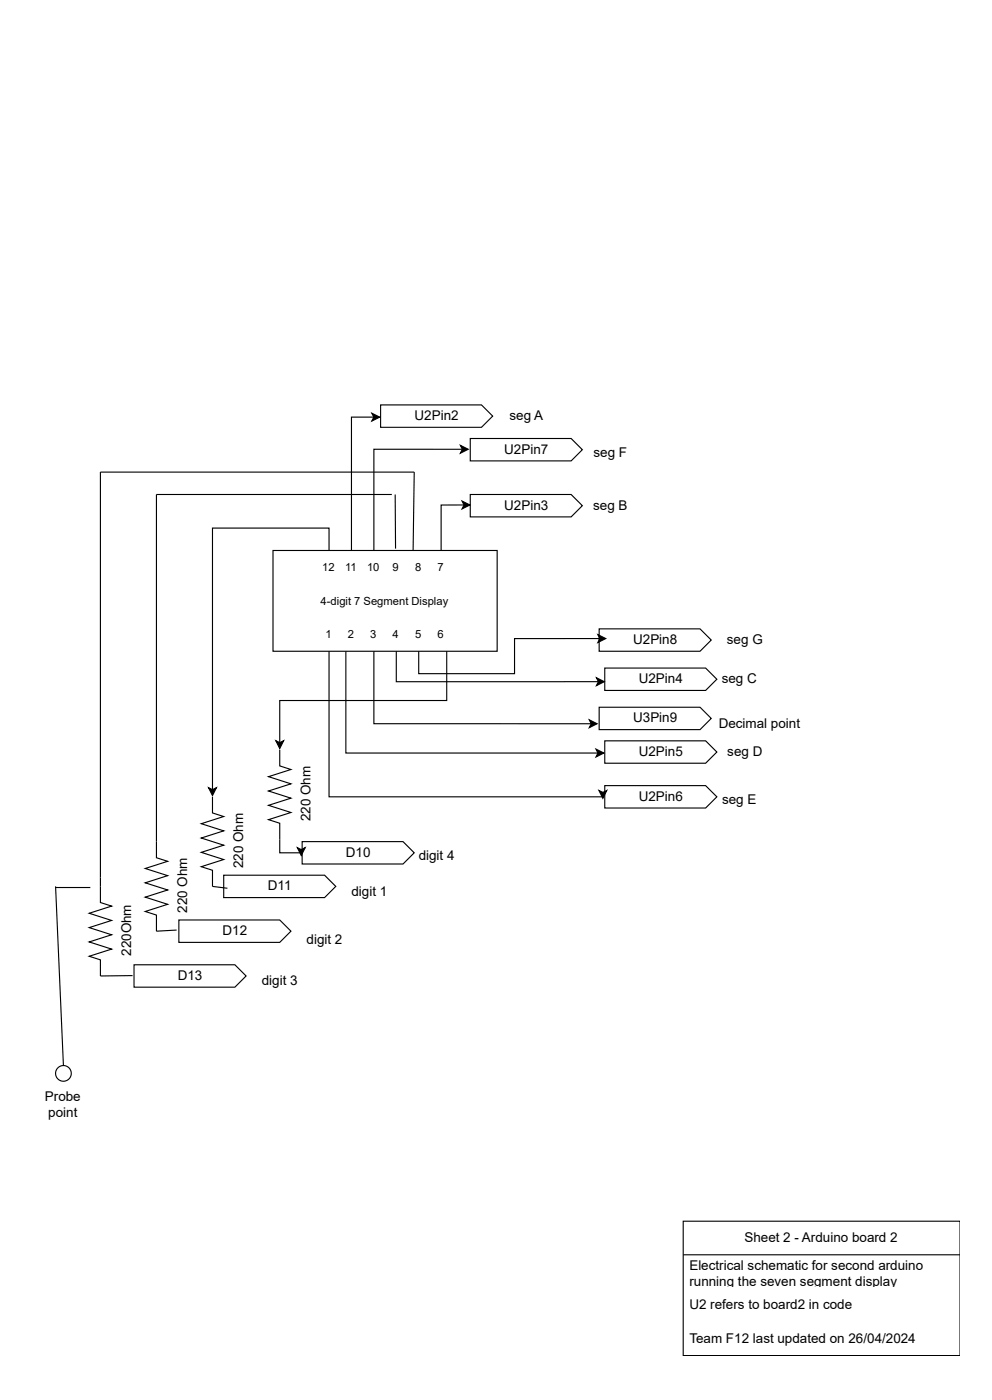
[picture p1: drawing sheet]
<svg xmlns="http://www.w3.org/2000/svg" width="234mm" height="330mm" viewBox="0 0 234 330" stroke-linecap="round" stroke-linejoin="round" font-family="sans-serif">
<path d="M64.3 129.7h52.7v23.7h-52.7zM65.8 176.7v3.8l2.7 .8-5.3 1.7 5.3 1.7-5.3 1.7 5.3 1.7-5.3 1.6 5.3 1.7-5.3 1.7 2.6 .9v3.8M36.8 198.3v3.8l2.7 .8-5.3 1.7 5.3 1.7-5.3 1.7 5.3 1.7-5.3 1.7 5.3 1.7-5.3 1.7 2.6 .8v3.8M50 187.7v3.8l2.7 .9-5.3 1.7 5.3 1.7-5.3 1.7 5.3 1.6-5.3 1.7 5.3 1.7-5.3 1.7 2.6 .9v3.7M23.6 208.8v3.8l2.7 .9-5.3 1.7 5.3 1.7-5.3 1.7 5.3 1.6-5.3 1.7 5.3 1.7-5.3 1.7 2.6 .9v3.8" fill="none" stroke="#000" stroke-width=".26"/>
<path d="M31.6 227.3h23.7l2.6 2.7-2.6 2.6h-23.7z" fill="#fff"/>
<path d="M31.2 229.9l-7.6 .1M31.6 227.3h23.7l2.6 2.7-2.6 2.6h-23.7z" fill="none" stroke="#000" stroke-width=".26"/>
<path d="M42.1 216.8h23.7l2.7 2.6-2.7 2.6h-23.7z" fill="#fff"/>
<path d="M42.1 216.8h23.7l2.7 2.6-2.7 2.6h-23.7z" fill="none" stroke="#000" stroke-width=".26"/>
<path d="M52.7 206.2h23.7l2.6 2.6-2.6 2.7h-23.7z" fill="#fff"/>
<path d="M52.7 206.2h23.7l2.6 2.6-2.6 2.7h-23.7z" fill="none" stroke="#000" stroke-width=".26"/>
<path d="M71.1 198.3h23.8l2.6 2.6-2.6 2.7h-23.8z" fill="#fff"/>
<path d="M92.2 116.5h-55.4v81.8M93 116.5l.1 12.8M77.5 129.7v-5.3h-27.5v61.7M97.2 129.7l.3-18.5h-73.9v95.5M105.2 153.4v11.7h-39.4v9.9M64.9 174.5l.9 .5 1-.5-1 1.9zM49.1 185.6l.9 .5 .9-.5-.9 1.8zM71.1 198.3h23.8l2.6 2.6-2.6 2.7h-23.8zM41.6 219.1l-4.8 .3M50 208.8l3.5 .5" fill="none" stroke="#000" stroke-width=".26"/>
<path d="M64.9 174.5l.9 .5 1-.5-1 1.9zM49.1 185.6l.9 .5 .9-.5-.9 1.8z" fill="#000"/>
<path d="M89.6 95.4h23.7l2.7 2.6-2.7 2.7h-23.7z" fill="#fff"/>
<path d="M87.5 97.4l1.9 .9-1.9 .9 .5-.9zM88 98.3h-5.3v31.4M89.6 95.4h23.7l2.7 2.6-2.7 2.7h-23.7z" fill="none" stroke="#000" stroke-width=".26"/>
<path d="M87.5 97.4l1.9 .9-1.9 .9 .5-.9z" fill="#000"/>
<path d="M110.7 116.5h23.7l2.7 2.6-2.7 2.7h-23.7z" fill="#fff"/>
<path d="M108.8 118.1l1.8 .9-1.8 .9 .4-.9zM109.2 119h-5.4v10.7M110.7 116.5h23.7l2.7 2.6-2.7 2.7h-23.7z" fill="none" stroke="#000" stroke-width=".26"/>
<path d="M108.8 118.1l1.8 .9-1.8 .9 .4-.9z" fill="#000"/>
<path d="M142.4 157.4h23.7l2.6 2.6-2.6 2.7h-23.7z" fill="#fff"/>
<path d="M93.3 153.4v7.2h47.6M140.4 159.7l1.8 .9-1.8 .9 .5-.9zM142.4 157.4h23.7l2.6 2.6-2.6 2.7h-23.7z" fill="none" stroke="#000" stroke-width=".26"/>
<path d="M140.4 159.7l1.8 .9-1.8 .9 .5-.9z" fill="#000"/>
<path d="M142.4 174.6h23.7l2.6 2.6-2.6 2.6h-23.7z" fill="#fff"/>
<path d="M142.4 174.6h23.7l2.6 2.6-2.6 2.6h-23.7z" fill="none" stroke="#000" stroke-width=".26"/>
<path d="M142.4 185.1h23.7l2.6 2.6-2.6 2.7h-23.7z" fill="#fff"/>
<path d="M77.5 153.4v34.3h64.4v-1M81.4 153.4v24h59.4M140.3 176.5l1.8 .9-1.8 1 .5-1zM141 186.2l.9 .5 .9-.5-.9 1.9zM142.4 185.1h23.7l2.6 2.6-2.6 2.7h-23.7z" fill="none" stroke="#000" stroke-width=".26"/>
<path d="M140.3 176.5l1.8 .9-1.8 1 .5-1zM141 186.2l.9 .5 .9-.5-.9 1.9z" fill="#000"/>
<path d="M110.7 103.3h23.7l2.7 2.7-2.7 2.6h-23.7z" fill="#fff"/>
<path d="M108.4 104.9l1.8 1-1.8 .9 .4-.9zM108.8 105.9h-20.8v23.8M110.7 103.3h23.7l2.7 2.7-2.7 2.6h-23.7z" fill="none" stroke="#000" stroke-width=".26"/>
<path d="M108.4 104.9l1.8 1-1.8 .9 .4-.9z" fill="#000"/>
<path d="M141 166.6h23.8l2.6 2.7-2.6 2.6h-23.8z" fill="#fff"/>
<path d="M88 153.4v17.1h51.2M138.7 169.6l1.9 .9-1.9 .9 .5-.9zM141 166.6h23.8l2.6 2.7-2.6 2.6h-23.8zM65.8 197.8v3.1h5.1v-.7M70 199.7l.9 .5 .9-.5-.9 1.9z" fill="none" stroke="#000" stroke-width=".26"/>
<path d="M138.7 169.6l1.9 .9-1.9 .9 .5-.9zM70 199.7l.9 .5 .9-.5-.9 1.9z" fill="#000"/>
<path d="M141 148.2h23.8l2.6 2.6-2.6 2.6h-23.8z" fill="#fff"/>
<path d="M140.7 149.5l1.9 1-1.9 .9 .5-.9zM141 148.2h23.8l2.6 2.6-2.6 2.6h-23.8zM141.2 150.5h-20.1v8.2h-22.5v-5.3" fill="none" stroke="#000" stroke-width=".26"/>
<path d="M140.7 149.5l1.9 1-1.9 .9 .5-.9z" fill="#000"/>
<path d="M160.8 287.7h65.2v7.9h-65.2z" fill="#fff"/>
<path d="M160.8 295.6v-7.9h65.2v7.9M160.8 295.6v23.8h65.2v-23.8M160.8 295.6h65.2" fill="none" stroke="#000" stroke-width=".26"/>
<circle cx="14.9" cy="252.9" r="1.85" fill="#fff"/>
<g fill="none" stroke="#000" stroke-width=".26">
<path d="M13.1 209.1h8.2M13.1 208.8l1.8 42.3M23.6 206.7v2.1"/>
<circle cx="14.9" cy="252.9" r="1.85"/>
</g>
<g font-size="3.2">
<text x="97.6" y="99">U2Pin2</text>
<text x="119.9" y="99">seg A</text>
<text x="118.7" y="106.9">U2Pin7</text>
<text x="139.7" y="107.7">seg F</text>
<text x="118.7" y="120.1">U2Pin3</text>
<text x="139.6" y="120.1">seg B</text>
<text x="149" y="151.7">U2Pin8</text>
<text x="171.1" y="151.7">seg G</text>
<text x="150.4" y="161">U2Pin4</text>
<text x="169.9" y="161">seg C</text>
<text x="149" y="170.2">U3Pin9</text>
<text x="169.2" y="171.5">Decimal point</text>
<text x="150.4" y="178.1">U2Pin5</text>
<text x="171.2" y="178.1">seg D</text>
<text x="150.4" y="188.7">U2Pin6</text>
<text x="170" y="189.5">seg E</text>
<text x="73.1" y="193.5" transform="rotate(-90 73.1 193.5)">220 Ohm</text>
<text x="81.4" y="201.9">D10</text>
<text x="98.6" y="202.6">digit 4</text>
<text x="57.3" y="204.5" transform="rotate(-90 57.3 204.5)">220 Ohm</text>
<text x="63.1" y="209.8">D11</text>
<text x="44.1" y="215.1" transform="rotate(-90 44.1 215.1)">220 Ohm</text>
<text x="82.7" y="211.1">digit 1</text>
<text x="52.4" y="220.3">D12</text>
<text x="30.9" y="225.2" transform="rotate(-90 30.9 225.2)">220Ohm</text>
<text x="72.2" y="222.4">digit 2</text>
<text x="41.8" y="230.9">D13</text>
<text x="61.6" y="232.2">digit 3</text>
<text x="10.6" y="259.4">Probe</text>
<text x="11.4" y="263.1">point</text>
<text x="175.2" y="292.6">Sheet 2 - Arduino board 2</text>
<text x="162.3" y="299.2">Electrical schematic for second arduino</text>
<text x="162.3" y="302.9">running the seven segment display</text>
<text x="162.3" y="308.4">U2 refers to board2 in code</text>
<text x="162.3" y="316.4">Team F12 last updated on 26/04/2024</text>
</g>
<g font-size="2.6">
<text x="75.9" y="134.6">12</text>
<text x="81.2" y="134.6">11</text>
<text x="86.4" y="134.6">10</text>
<text x="92.4" y="134.6">9</text>
<text x="97.7" y="134.6">8</text>
<text x="103" y="134.6">7</text>
<text x="75.5" y="142.5">4-digit 7 Segment Display</text>
<text x="76.6" y="150.4">1</text>
<text x="81.9" y="150.4">2</text>
<text x="87.1" y="150.4">3</text>
<text x="92.4" y="150.4">4</text>
<text x="97.7" y="150.4">5</text>
<text x="103" y="150.4">6</text>
</g>
</svg>
